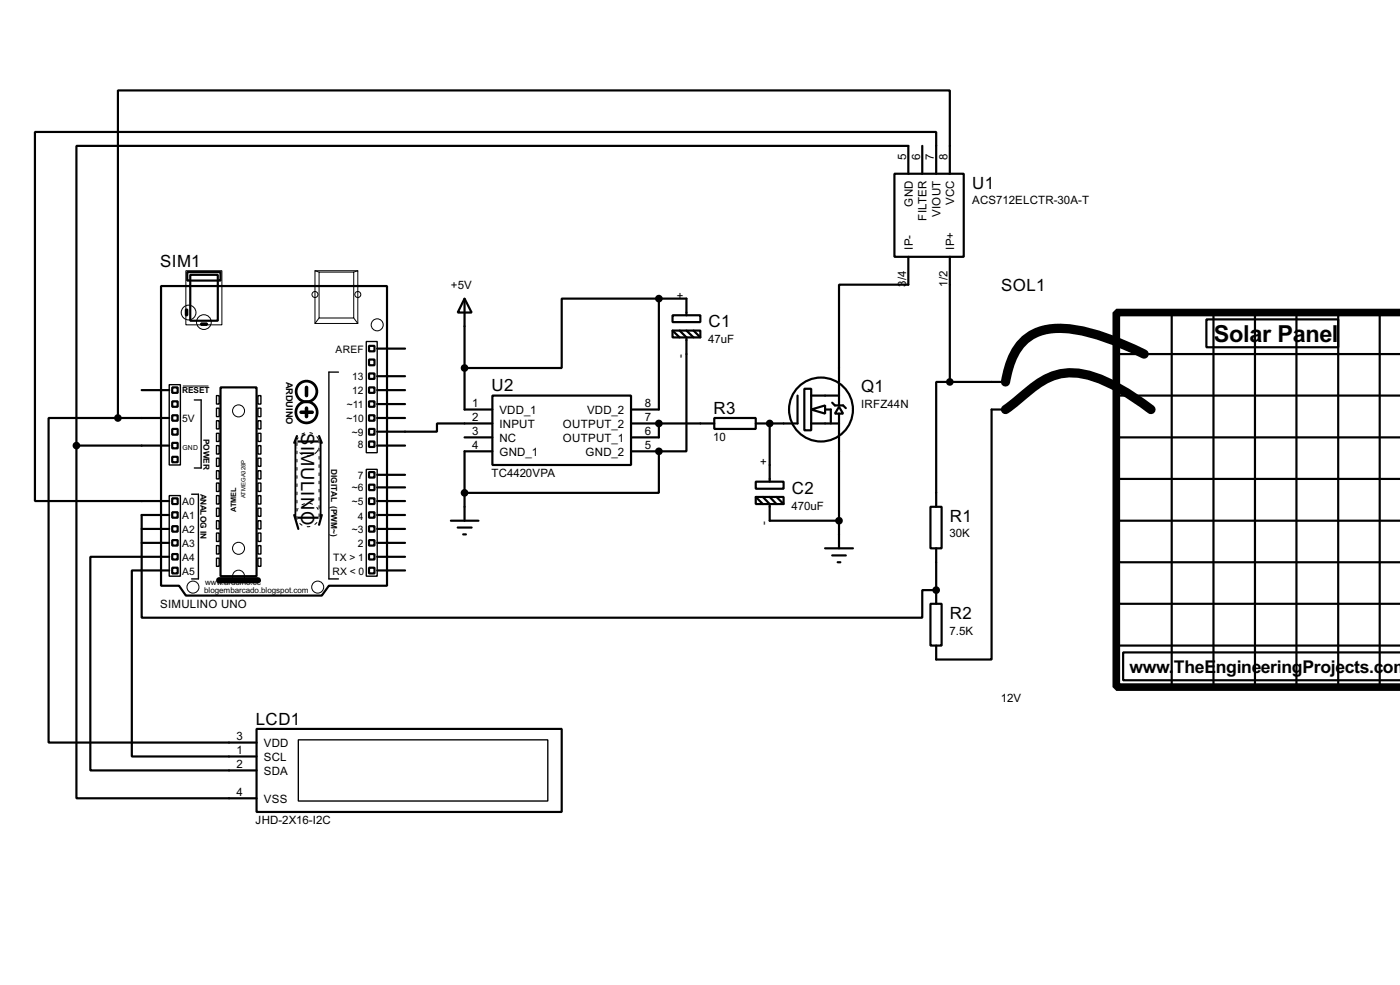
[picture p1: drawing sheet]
<svg xmlns="http://www.w3.org/2000/svg" width="256mm" height="180mm" viewBox="0 0 256 180" stroke-linecap="round" stroke-linejoin="round" font-family="sans-serif">
<g fill="none" stroke="#000" stroke-width=".4">
<path d="M163.9 31.8h12.7v15.2h-12.7zM166.4 31.8v-5.1h-152.4v54.9M169 26.7v5.1M171.5 31.8v-7.6h-165.1v67.5h24.6M174 31.8v-15.2h-152.4v59.9M29.5 52.4h41.4v54.8h-10.6l-1.3 1.8h-24.9l-1.3-1.8h-3.3zM34.1 56.7h.2v1h-.2zM34.3 49.8h6.1v1.6h-6.1zM34.9 50.3h5v8.4h-5zM36.9 59.2h1v.3h-1zM85.1 54.7l1.3 2.5h-2.5zM85.1 54.7v20.3h5.1"/>
<path d="M120.7 54.7h-17.8v12.7h-17.8M120.7 54.7h5.1v3M120.7 54.7v20.3h-5.1M123.2 57.7h5.1v1.3h-5.1zM166.4 47v5.1h-12.7v17.8M174 47v22.9M214.7 57.2v68.6M221 58.5h24.2v5.1h-24.2zM222.3 57.2v68.6M229.9 57.2v68.6M237.5 57.2v68.6M245.2 57.2v68.6"/>
<path d="M252.8 57.2v68.6M21.6 76.5h-12.7v59.4h38.1M21.6 76.5h9.4M26 71.4h5M31.6 70.9h1v1h-1zM31.6 73.5h1v1h-1zM31.6 76h1v1h-1zM31.6 78.5h1v1.1h-1zM40.4 70.9h6.6v34.6h-6.6zM54.4 79.8l-.5 1.3M58.5 79.8l.5 1.3M67.6 63.3h1v1h-1z"/>
<path d="M67.6 68.4h1v1h-1zM67.6 70.9h1v1h-1zM67.6 73.5h1v1h-1zM67.6 76h1v1h-1zM67.6 78.5h1v1.1h-1zM67.6 65.8h1v1.1h-1zM69.1 76.5h5.1M69.1 74h5.1M69.1 71.4h5.1M69.1 68.9h5.1M69.1 63.8h5.1M90.2 72.4h25.4v12.7h-25.4z"/>
<path d="M90.2 77.5h-10.1v1.5h-11M115.6 77.5h15.3M120.7 77.5v2.6h-5.1M123.2 60.5h5.1v1.3h-5.1zM123.2 60.5l1.3 1.3M124.5 60.5l1.3 1.3v20.8h-5.1M125.8 60.5l1.3 1.3M127.1 60.5l1.2 1.3M130.9 76.5h7.6v2h-7.6zM141 77.5v10.7M146.1 72.4v5.1h-7.6M147.4 71.2h1.2v7.6h-1.2z"/>
<path d="M148.6 75l2.6-.8v1.5zM148.6 77.5h5.1M148.6 72.4h5.1M151.2 75h1v2.5M152.5 73.7l.5 .5h1.5l.5 .5M153.7 74.5l.8 1.2h-1.5zM153.7 70.2v4M153.7 75.7v24.7M174 69.9h-2.5v22.9M174 69.9h10.2M184.2 75h-2.5v45.7h-10.2v-2.5M204.5 64.8h52"/>
<path d="M204.5 72.4h52M14 81.6v64.5h33M14 81.6h17M26 99.4h5M26 96.8h5M31 94.3h-5v18.8h143v-5.1h2.5M31.6 81.1h1v1h-1zM31.6 83.6h1v1h-1zM31.6 91.2h1v1.1h-1zM31.6 93.8h1v1h-1zM31.6 96.3h1v1h-1zM31.6 98.9h1v1h-1z"/>
<path d="M53.9 94.3l.8 2.5M54.2 80.8h4.5v14h-4.5zM59 94.3l-.5 1.8M67.6 80.8h1v1h-1zM67.6 86.4h1v1h-1zM67.6 88.7h1v1h-1zM67.6 91.2h1v1.1h-1zM67.6 93.8h1v1h-1zM67.6 96.3h1v1h-1zM67.6 98.9h1v1h-1zM69.1 81.6h5.1M69.1 99.4h5.1"/>
<path d="M69.1 96.8h5.1M69.1 94.3h5.1M69.1 91.7h5.1M69.1 89.2h5.1M69.1 86.9h5.1M82.6 95.3h5.1M83.9 96.6h2.5M84.9 97.8h.5M85.1 80.1h5.1M90.2 82.6h-5.1v12.7M115.6 82.6h5.1M120.7 82.6v7.6h-35.6"/>
<path d="M138.5 88.2h5.1v1.3h-5.1zM138.5 91h5.1v1.3h-5.1zM138.5 91l1.3 1.3M139.8 91l1.2 1.3v3h12.7M141 91l1.3 1.3M142.3 91l1.3 1.3M170.5 92.8h2v7.6h-2zM204.5 95.3h52M204.5 80.1h52M204.5 87.7h52M31 104.4h-6.8v34.1h22.8M31 101.9h-14.4v39.1h30.4"/>
<path d="M31.6 101.4h1v1h-1zM31.6 103.9h1v1.1h-1zM67.6 101.4h1v1h-1zM67.6 103.9h1v1.1h-1zM69.1 104.4h5.1M69.1 101.9h5.1M151.2 100.4h5.1M152.5 101.7h2.5M153.5 102.9h.5M170.5 110.5h2v7.7h-2zM171.5 100.4v10.1M204.5 102.9h52"/>
<path d="M204.5 110.5h52M204.5 118.2h52M256.5 119.4h-50.7v5.1h50.7M47 133.4h55.9v15.2h-55.9z"/>
<circle cx="150.4" cy="75" r="5.9"/>
</g>
<g fill="#000">
<circle cx="120.7" cy="77.5" r=".2"/>
<circle cx="141" cy="77.5" r=".2"/>
<circle cx="120.7" cy="82.6" r=".2"/>
<circle cx="171.5" cy="108" r=".2"/>
</g>
<path d="M184.2 75l3.8-3.1a12 12 0 0 1 8.9-3.7 19.7 19.7 0 0 1 9.1 3.4l4.9 3.4M209.6 64.8a46.9 46.9 0 0 0-13-4.5 10.7 10.7 0 0 0-8.5 1.6 12.7 12.7 0 0 0-3.9 8" fill="none" stroke="#000" stroke-width="1.7"/>
<path d="M204.5 57.2v68.6h52M204.5 57.2h.1M204.5 57.2h52" fill="none" stroke="#000" stroke-width="1.4"/>
<g fill="none" stroke="#000" stroke-width=".25">
<path d="M31 70.4h2.1v14.7h-2.1zM35.6 73.2h1.3v12.5h-1.3M39.7 72.4h.5v1.6h-.5zM39.7 74.7h.5v1.6h-.5zM39.7 77h.5v1.5h-.5zM39.7 79.3h.5v1.5h-.5zM47.3 72.4h.5v1.6h-.5zM47.3 74.7h.5v1.6h-.5zM47.3 77h.5v1.5h-.5zM47.3 79.3h.5v1.5h-.5zM62 68.1h-1.7v37.9h1.7M67.1 62.5h2v20.4h-2z"/>
<path d="M31 90.7h2.1v14.8h-2.1zM35.1 90.5h1.3v15.5h-1.3M39.7 81.6h.5v1.5h-.5zM39.7 83.9h.5v1.5h-.5zM39.7 86.2h.5v1.5h-.5zM39.7 88.4h.5v1.6h-.5zM39.7 90.7h.5v1.6h-.5zM39.7 93h.5v1.5h-.5zM39.7 95.3h.5v1.5h-.5zM39.7 97.6h.5v1.5h-.5zM39.7 99.9h.5v1.5h-.5zM47.3 81.6h.5v1.5h-.5z"/>
<path d="M47.3 83.9h.5v1.5h-.5zM47.3 86.2h.5v1.5h-.5zM47.3 88.4h.5v1.6h-.5zM47.3 90.7h.5v1.6h-.5zM47.3 93h.5v1.5h-.5zM47.3 95.3h.5v1.5h-.5zM47.3 97.6h.5v1.5h-.5zM47.3 99.9h.5v1.5h-.5zM67.1 85.9h2v19.6h-2zM39.7 102.2h.5v1.5h-.5zM47.3 102.2h.5v1.5h-.5zM54.7 135.4h45.7v11.2h-45.7z"/>
</g>
<g fill="none" stroke="#fff" stroke-width=".18">
<path d="M54.4 80.6v14.5M58.5 80.6v14.5"/>
<circle cx="56.4" cy="94.3" r="2.15"/>
<circle cx="56.4" cy="81.3" r="2.15"/>
</g>
<circle cx="56.4" cy="81.3" r="2.15" fill="none" stroke="#000" stroke-width=".18" stroke-dasharray="2 1 .5 1 .5 1"/>
<g fill="none" stroke="#000" stroke-width=".18" stroke-dasharray=".5 1">
<path d="M54.4 95.1v-14.5M58.5 80.6v14.5"/>
<circle cx="56.4" cy="94.3" r="2.15"/>
</g>
<g fill="none" stroke="#000" stroke-width=".5">
<circle cx="56.1" cy="75.5" r="1.95"/>
<circle cx="56.1" cy="71.7" r="1.9"/>
</g>
<path d="M55.2 75.5h2M56.2 70.9v1.5M56.2 74.7v1.6" fill="none" stroke="#000" stroke-width=".65"/>
<g fill="none" stroke="#000" stroke-width=".18">
<path d="M34.1 49.6h6.6v9.9h-6.6zM57.7 49.6h7.9v9.6h-7.9zM57.7 49.6l.8 .2M58.5 49.8h6.3v8.4h-6.3zM58.5 58.2l-.8 1M64.8 58.2l.8 1M65.6 49.6l-.8 .2M33.6 70.7h4.6"/>
<circle cx="34.5" cy="57.2" r="1.35"/>
<circle cx="37.3" cy="59" r="1.35"/>
<circle cx="57.7" cy="53.9" r=".55"/>
<circle cx="65.5" cy="53.9" r=".55"/>
<circle cx="69.1" cy="59.5" r="1.1"/>
<circle cx="43.7" cy="75.2" r="1.1"/>
<circle cx="35.3" cy="107.5" r="1.1"/>
<circle cx="43.7" cy="105.5" r="1.1"/>
<circle cx="43.7" cy="100.4" r="1.1"/>
<circle cx="58.2" cy="107.5" r="1.1"/>
</g>
<path d="M40.2 106.2h7.1" fill="none" stroke="#000" stroke-width="1.2"/>
<g fill="#000" stroke="#000" stroke-width=".4">
<circle cx="120.7" cy="54.7" r=".5"/>
<circle cx="21.6" cy="76.5" r=".5"/>
<circle cx="85.1" cy="67.4" r=".5"/>
<circle cx="120.7" cy="77.5" r=".5"/>
<circle cx="141" cy="77.5" r=".5"/>
<circle cx="174" cy="69.9" r=".5"/>
<circle cx="14" cy="81.6" r=".5"/>
<circle cx="85.1" cy="90.2" r=".5"/>
<circle cx="120.7" cy="82.6" r=".5"/>
<circle cx="153.7" cy="95.3" r=".5"/>
<circle cx="171.5" cy="108" r=".5"/>
</g>
<g font-size="4.8">
<text x="222.4" y="62.6">Sola</text>
<text x="231.2" y="62.6">r Panel</text>
</g>
<g font-size="3.8">
<text x="55.2" y="79.2" transform="rotate(90 55.2 79.2)">S</text>
<text x="55.2" y="81.6" transform="rotate(90 55.2 81.6)">IMULINO</text>
</g>
<g font-size="3.6">
<text x="206.9" y="123.1">www.</text>
<text x="215.1" y="123.1">TheE</text>
<text x="222.8" y="123.1">ngineeringProjects.c</text>
<text x="253.4" y="123.1">om</text>
</g>
<g font-size="3.5">
<text x="178.1" y="34.5">U1</text>
<text x="29.4" y="48.9">SIM1</text>
<text x="183.4" y="53.2">SOL1</text>
<text x="129.8" y="59.9">C1</text>
<text x="90.1" y="71.6">U2</text>
<text x="157.8" y="71.8">Q1</text>
<text x="130.7" y="75.7">R3</text>
<text x="145.1" y="90.4">C2</text>
<text x="174" y="95.5">R1</text>
<text x="174" y="113.2">R2</text>
<text x="46.9" y="132.6">LCD1</text>
</g>
<g font-size="2.4">
<text x="166" y="29.3" transform="rotate(-90 166 29.3)">5</text>
<text x="168.6" y="29.3" transform="rotate(-90 168.6 29.3)">6</text>
<text x="171.1" y="29.2" transform="rotate(-90 171.1 29.2)">7</text>
<text x="173.6" y="29.2" transform="rotate(-90 173.6 29.2)">8</text>
<text x="167.2" y="37.8" transform="rotate(-90 167.2 37.8)">GND</text>
<text x="169.8" y="40.4" transform="rotate(-90 169.8 40.4)">FILTER</text>
<text x="172.3" y="39.7" transform="rotate(-90 172.3 39.7)">VIOUT</text>
<text x="174.8" y="37.6" transform="rotate(-90 174.8 37.6)">VCC</text>
<text x="178.1" y="37.4">ACS712ELCTR-30A-T</text>
<text x="167.2" y="45.7" transform="rotate(-90 167.2 45.7)">IP-</text>
<text x="174.8" y="45.7" transform="rotate(-90 174.8 45.7)">IP+</text>
<text x="82.6" y="52.9">+5V</text>
<text x="166" y="52.5" transform="rotate(-90 166 52.5)">3/4</text>
<text x="173.6" y="52.4" transform="rotate(-90 173.6 52.4)">1/2</text>
<text x="125.4" y="54.7" transform="rotate(-90 125.4 54.7)">+</text>
<text x="125.4" y="65.5" transform="rotate(-90 125.4 65.5)">-</text>
<text x="129.8" y="62.8">47uF</text>
<text x="86.5" y="74.6">1</text>
<text x="86.5" y="77.1">2</text>
<text x="91.5" y="75.8">VDD_1</text>
<text x="107.5" y="75.8">VDD_2</text>
<text x="118.2" y="74.6">8</text>
<text x="118.2" y="77.1">7</text>
<text x="157.7" y="74.7">IRFZ44N</text>
<text x="86.5" y="79.7">3</text>
<text x="86.5" y="82.2">4</text>
<text x="91.5" y="78.3">INPUT</text>
<text x="91.5" y="80.8">NC</text>
<text x="91.5" y="83.4">GND_1</text>
<text x="103.1" y="78.3">OUTPUT_2</text>
<text x="103.1" y="80.8">OUTPUT_1</text>
<text x="107.3" y="83.4">GND_2</text>
<text x="118.2" y="79.7">6</text>
<text x="118.2" y="82.2">5</text>
<text x="130.7" y="80.7">10</text>
<text x="90" y="87.3">TC4420VPA</text>
<text x="140.6" y="85.1" transform="rotate(-90 140.6 85.1)">+</text>
<text x="140.6" y="96" transform="rotate(-90 140.6 96)">-</text>
<text x="145" y="93.3">470uF</text>
<text x="174" y="98.4">30K</text>
<text x="29.3" y="111.2">SIMULINO UNO</text>
<text x="174" y="116.2">7.5K</text>
<text x="183.4" y="128.5">12V</text>
<text x="43.4" y="135.5">3</text>
<text x="48.3" y="136.7">VDD</text>
<text x="43.4" y="138.1">1</text>
<text x="43.4" y="140.6">2</text>
<text x="48.3" y="139.3">SCL</text>
<text x="48.3" y="141.8">SDA</text>
<text x="43.4" y="145.7">4</text>
<text x="48.3" y="146.9">VSS</text>
<text x="46.8" y="150.8">JHD-2X16-I2C</text>
</g>
<g font-size="2.1">
<text x="61.5" y="64.6">AREF</text>
<text x="64.5" y="69.6">13</text>
<text x="33.4" y="77.3">5V</text>
<text x="63.5" y="77.3">~10</text>
<text x="63.6" y="74.7">~11</text>
<text x="64.5" y="72.2">12</text>
<text x="64.5" y="79.7">~9</text>
<text x="65.6" y="82.1">8</text>
<text x="64.5" y="90">~6</text>
<text x="65.6" y="87.7">7</text>
<text x="33.4" y="92.5">A0</text>
<text x="33.4" y="95">A1</text>
<text x="64.5" y="92.5">~5</text>
<text x="65.6" y="95.2">4</text>
<text x="33.4" y="97.5">A2</text>
<text x="33.4" y="100.1">A3</text>
<text x="64.5" y="97.5">~3</text>
<text x="65.6" y="100.1">2</text>
<text x="33.4" y="102.7">A4</text>
<text x="33.4" y="105.2">A5</text>
<text x="60.9" y="105.2">RX &lt; 0</text>
<text x="61" y="102.7">TX &gt; 1</text>
</g>
<text font-size="1.9" x="52.4" y="69.8" transform="rotate(90 52.4 69.8)">ARDUINO</text>
<g font-size="1.7">
<text x="33.4" y="72">RESET</text>
<text x="37.3" y="80.3" transform="rotate(90 37.3 80.3)">POWER</text>
<text x="60.7" y="85.8" transform="rotate(90 60.7 85.8)">DIGITAL (PWM~)</text>
<text x="36.8" y="90.3" transform="rotate(90 36.8 90.3)">ANALOG IN</text>
<text x="37.6" y="107.1">www.arduino.cc</text>
<text x="37.4" y="108.6">blogembarcado.blogspot.com</text>
</g>
<text font-size="1.5" x="43.2" y="93.6" transform="rotate(-90 43.2 93.6)">ATMEL</text>
<text font-size="1.4" x="33.4" y="82.4">GND</text>
<text font-size="1.2" x="45" y="91.1" transform="rotate(-90 45 91.1)">ATMEGA328P</text>
</svg>
